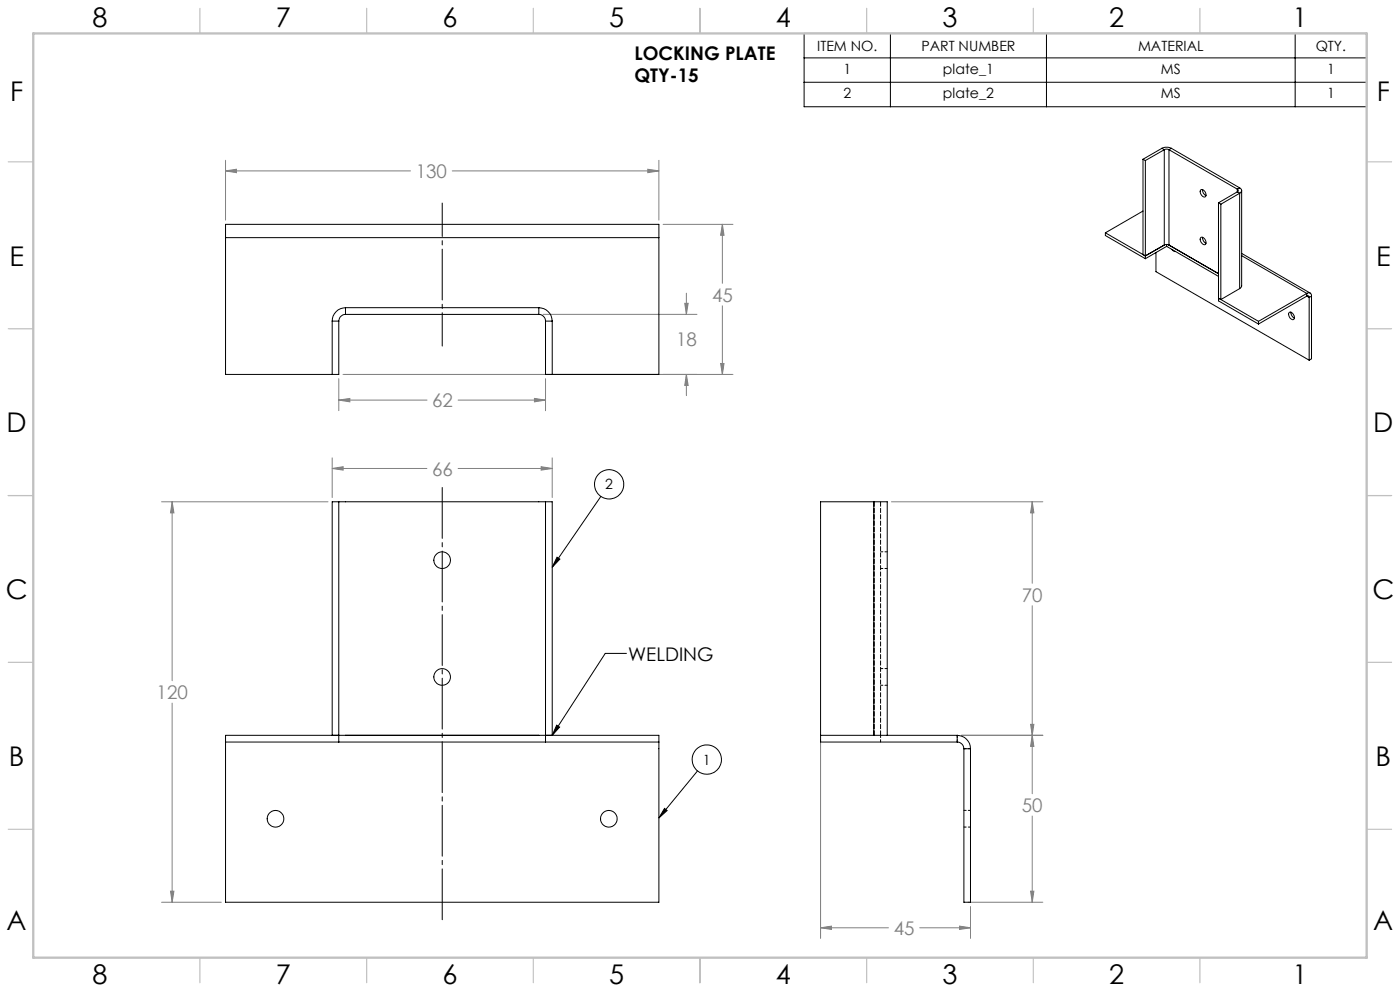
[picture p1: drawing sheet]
<svg xmlns="http://www.w3.org/2000/svg" width="420mm" height="297mm" viewBox="0 0 420 297" stroke-linecap="round" stroke-linejoin="round" font-family="sans-serif">
<g fill="none" stroke="#000" stroke-width=".3">
<path d="M241.2 10h168.8v22h-168.8zM241.2 17.4h168.8M267.1 10v22M313.9 10v22M388.5 10v22M241.2 24.7h168.8M180.3 148.8l-14.6 21.2M167.1 167l.9 .6-2.3 2.4zM187.9 195.8h-6.3l-15.9 24.6M167 217.3l.9 .6-2.2 2.5zM209.3 231l-11.6 14.1M199.4 242.3l.7 .6-2.4 2.2z"/>
<circle cx="182.7" cy="145.1" r="4.4"/>
<circle cx="212" cy="227.7" r="4.4"/>
</g>
<g fill="none" stroke="#808080" stroke-width=".3">
<path d="M67.7 51.2l3.2-.5v1zM67.7 48v18M67.7 51.2h55.5M135.7 51.2h62M194.3 50.7l3.4 .5-3.4 .5zM197.7 48v18M198.9 67.2h21M216.7 67.2l.5 3.3h-1zM216.7 67.2v17.7M162.9 94.2h46.2M205.4 90.9h1l-.5 3.3zM205.9 87.9v6.3"/>
<path d="M216.7 91.6v20.6M101.6 119.9l3.4-.5v1zM101.6 113.5v9.6M101.6 119.9h26.5M102.9 112.2h117M137.4 119.9h26.3M160.3 119.4l3.4 .5-3.4 .5zM163.7 113.5v9.6M205.9 112.2l.5 3.3h-1zM205.9 112.2v6.4M216.2 108.9h1l-.5 3.3zM99.7 137.2v11.9"/>
<path d="M162.3 139.9l3.4 .5-3.4 .5zM165.7 137.2v11.9M48.5 150.4h49.9M51.6 150.4l.6 3.3h-1zM51.6 150.4v53.6M99.7 140.4h28.4M99.7 140.4l3.2-.5v1zM137.4 140.4h28.3M267.4 150.4h45.4M309.7 150.4v24.4M309.7 150.4l.5 3.3h-1zM309.7 181.5v56.4"/>
<path d="M51.6 210.7v59.7M309.2 217.1h1l-.5 3.3zM246.2 221.6v59.6M288.4 220.4h24.4M309.7 220.4l.5 3.3h-1zM309.7 244.6v25.8M48.5 270.4h17.9M51.2 267.1h1l-.6 3.3zM246.2 278.1h20.3M246.2 278.1l3.2-.5v.9zM275.9 278.1h15.2M287.9 277.6l3.2 .5-3.2 .4z"/>
<path d="M290.4 270.4h22.4M291.1 271.7v9.5M309.2 267.1h1l-.5 3.3z"/>
</g>
<path d="M132.7 276.7v-131.7" fill="none" stroke="#000" stroke-width=".3" stroke-dasharray="15.2 1.3 1.3 1.3" stroke-dashoffset="-1.1"/>
<path d="M132.7 60.9v42.8" fill="none" stroke="#000" stroke-width=".3" stroke-dasharray="15.2 1.3 1.3 1.3" stroke-dashoffset="5.2"/>
<g fill="none" stroke="#c0c0c0" stroke-width=".35">
<path d="M60 2.5v7.5M110 2.5v7.5M160 2.5v7.5M210 2.5v7.5M260 2.5v7.5M310 2.5v7.5M360 2.5v7.5M2.5 48.5h7.5M410 48.5h7.5M2.5 98.5h7.5M410 98.5h7.5M2.5 148.5h7.5"/>
<path d="M410 148.5h7.5M2.5 198.5h7.5M410 198.5h7.5M2.5 248.5h7.5M410 248.5h7.5M60 287v7.5M110 287v7.5M160 287v7.5M210 287v7.5M260 287v7.5M310 287v7.5M360 287v7.5"/>
</g>
<path d="M10 10h400v277h-400z" fill="none" stroke="#c0c0c0" stroke-width=".7"/>
<g fill="#000">
<path d="M167 217.3l.9 .6-2.2 2.5z"/>
<path d="M167.1 167l.9 .6-2.3 2.4zM199.4 242.3l.7 .6-2.4 2.2z"/>
</g>
<path d="M51.6 150.4l.6 3.3h-1zM51.2 267.1h1l-.6 3.3zM99.7 140.4l3.2-.5v1zM162.3 139.9l3.4 .5-3.4 .5zM194.3 50.7l3.4 .5-3.4 .5zM67.7 51.2l3.2-.5v1zM216.7 67.2l.5 3.3h-1zM216.2 108.9h1l-.5 3.3zM101.6 119.9l3.4-.5v1zM160.3 119.4l3.4 .5-3.4 .5zM205.4 90.9h1l-.5 3.3zM205.9 112.2l.5 3.3h-1zM309.2 217.1h1l-.5 3.3zM309.7 150.4l.5 3.3h-1zM309.7 220.4l.5 3.3h-1zM309.2 267.1h1l-.5 3.3zM287.9 277.6l3.2 .5-3.2 .4zM246.2 278.1l3.2-.5v.9z" fill="#808080"/>
<g fill="none" stroke="#000" stroke-width=".3">
<path d="M342.9 47.7l.7 .4M342.9 47.7v28.6l.7 .4M343.6 48.1v29.4M348.6 44.4a3.3 3.3 0 0 1 2.8 0M348.6 44.4l-5.7 3.3M348.6 44.4l.7 .5M349.3 44.9l.5-.2 .9 .2M349.3 44.9l-5.7 3.2M349.3 44.9v28.5M350.7 44.9l20.5 11.8M350.7 44.9v28.5M351.4 44.4l-.7 .5"/>
<path d="M351.4 44.4l20.5 11.9M360.2 57a1.34 1.34 0 0 1 1.3 .4 1.34 1.34 0 0 1 .2 1.4 .97 .97 0 0 1-1.5-.8zM360.8 56.8a1.8 1.8 0 0 0 1 1.8M371.2 56.7a.43 .43 0 0 1 .3 .4 .43 .43 0 0 1-.3 .4M371.2 57.5l.7 .4M371.2 57.5l-5.7 3.3M371.2 56.7v.8M371.9 56.3a.85 .85 0 0 1 .6 .8 .85 .85 0 0 1-.6 .8M371.9 57.9l-5.6 3.3M371.9 57.9v28.6M371.9 56.3l-.7 .4M372.5 57.1v28.6l-.6 .8"/>
<path d="M67.7 71.2v-4h130v4M67.7 71.2v41h33.9v-16M67.7 71.2h130M197.7 71.2v41h-34v-16M331.6 69.8l12 6.9M331.6 69.8v.8l12 6.9M342.9 63.2l-11.3 6.6M346.8 75.7v5.7l45.9 26.5M349.3 73.4l.5-.1 .9 .1M349.3 73.4l-5.7 3.3M350 73.3v.5M350 73.8l15.5 9"/>
<path d="M350 73.8l-6.4 3.7M350.7 73.4l14.8 8.6M351.6 74.8l.6 .5 .4 .1M360.2 71.3a1.34 1.34 0 0 1 1.3 .4 1.34 1.34 0 0 1 .2 1.4 .97 .97 0 0 1-1.5-.8zM360.8 71.1a1.8 1.8 0 0 0 1 1.8M365.5 60.8l.8 .4M365.5 60.8v29.4l12 6.9M366.3 61.2v28.6M372.5 75.9l20.6 11.9M372.5 76.6l19.5 11.3M99.7 96.2v16M99.7 96.2h1.9"/>
<path d="M103.6 92.2a4 4 0 0 0-3.9 4M103.6 94.2a2.05 2.05 0 0 0-2 2M103.6 92.2v2M103.6 94.2h58M103.6 92.2h58M161.6 92.2a4.1 4.1 0 0 1 4.1 4M161.6 94.2a2.05 2.05 0 0 1 2.1 2M161.6 92.2v2M163.7 96.2h2M165.7 96.2v16M366.3 89.8l-.8-.4 12 6.9M371.9 86.5l-5.6 3.3"/>
<path d="M377.5 96.3v.8M386.7 93.7a1.35 1.35 0 0 1 1.6 1.8 .97 .97 0 0 1-1.6-.7zM387.3 93.6a1.9 1.9 0 0 0 1 1.8M392 88.8a.42 .42 0 0 1 .5-.1 .42 .42 0 0 1 .2 .4M392 87.9a.85 .85 0 0 1 1-.1 .85 .85 0 0 1 .5 1M392 87.9l-14.5 8.4M392 87.9v.9M392 88.8l-14.5 8.3M392 88.8l.7 .3M392.7 89.1v18.8M393.5 88.8l-.8 .3M393.5 88.8v18.7l-.8 .4"/>
<path d="M101.6 150.4h62.1M101.6 150.4h-1.9v70M101.6 150.4v72M163.7 150.4v72M163.7 150.4h2v70M262.1 150.4h4.1v70M262.1 150.4h-15.9v72h41M262.1 150.4v70M67.7 222.4v-2h130v2M67.7 222.4v48h130v-48M67.7 222.4h130M246.2 220.4h41"/>
<path d="M287.2 222.4a2.05 2.05 0 0 1 2 2M287.2 220.4a4 4 0 0 1 3.9 4M287.2 220.4v2M289.2 224.4v46h1.9v-46M289.2 224.4h1.9"/>
<circle cx="132.6" cy="167.9" r="2.51"/>
<circle cx="132.6" cy="202.9" r="2.51"/>
<circle cx="82.7" cy="245.4" r="2.5"/>
<circle cx="182.7" cy="245.4" r="2.49"/>
</g>
<path d="M262.2 150.4v70M264.2 150.4v70" fill="none" stroke="#000" stroke-width=".3" stroke-dasharray="1.3 .6" stroke-dashoffset="-.1"/>
<path d="M264.2 170.4h2M266.2 165.4h-2M264.2 205.4h2M266.2 200.4h-2M264.2 222.4v-2M287.2 220.4v2M289.2 224.4h2M289.2 247.9h2M291.2 242.9h-2" fill="none" stroke="#000" stroke-width=".3" stroke-dasharray="1.3 .6" stroke-dashoffset=".6"/>
<g font-size="8.1">
<text x="27.8" y="8">8</text>
<text x="82.8" y="8">7</text>
<text x="132.8" y="8">6</text>
<text x="182.8" y="8">5</text>
<text x="232.8" y="8">4</text>
<text x="282.8" y="8">3</text>
<text x="332.8" y="8">2</text>
<text x="387.8" y="8">1</text>
<text x="3" y="30.4">F</text>
<text x="413" y="30.4">F</text>
<text x="2.8" y="79.6">E</text>
<text x="412.8" y="79.6">E</text>
<text x="2" y="129.6">D</text>
<text x="412" y="129.6">D</text>
<text x="1.7" y="179.6">C</text>
<text x="411.7" y="179.6">C</text>
<text x="2.7" y="229.6">B</text>
<text x="412.7" y="229.6">B</text>
<text x="2" y="278.9">A</text>
<text x="412" y="278.9">A</text>
<text x="27.8" y="295">8</text>
<text x="82.8" y="295">7</text>
<text x="132.8" y="295">6</text>
<text x="182.8" y="295">5</text>
<text x="232.8" y="295">4</text>
<text x="282.8" y="295">3</text>
<text x="332.8" y="295">2</text>
<text x="387.8" y="295">1</text>
</g>
<g font-size="5.6">
<text x="190.3" y="17.9">LOCKING PLATE</text>
<text x="190.3" y="24.5">QTY-15</text>
<text x="188.5" y="198">WELDING</text>
</g>
<g font-size="5.6" fill="#808080">
<text x="124.7" y="53.3">130</text>
<text x="213.6" y="90.4">45</text>
<text x="202.8" y="103.7">18</text>
<text x="129.7" y="122">62</text>
<text x="129.6" y="142.5">66</text>
<text x="306.6" y="180.3">70</text>
<text x="47" y="209.5">120</text>
<text x="306.6" y="243.3">50</text>
<text x="268.1" y="280.2">45</text>
</g>
<g font-size="4.2">
<text x="245.1" y="15.2">ITEM NO.</text>
<text x="276.4" y="15.2">PART NUMBER</text>
<text x="341.4" y="15.2">MATERIAL</text>
<text x="394.7" y="15.2">QTY.</text>
<text x="253" y="22.1">1</text>
<text x="282.9" y="22.1">plate_1</text>
<text x="348.3" y="22.1">MS</text>
<text x="398.1" y="22.1">1</text>
<text x="253" y="29.5">2</text>
<text x="282.9" y="29.5">plate_2</text>
<text x="348.3" y="29.5">MS</text>
<text x="398.1" y="29.5">1</text>
<text x="181.6" y="146.7">2</text>
<text x="210.9" y="229.2">1</text>
</g>
</svg>
